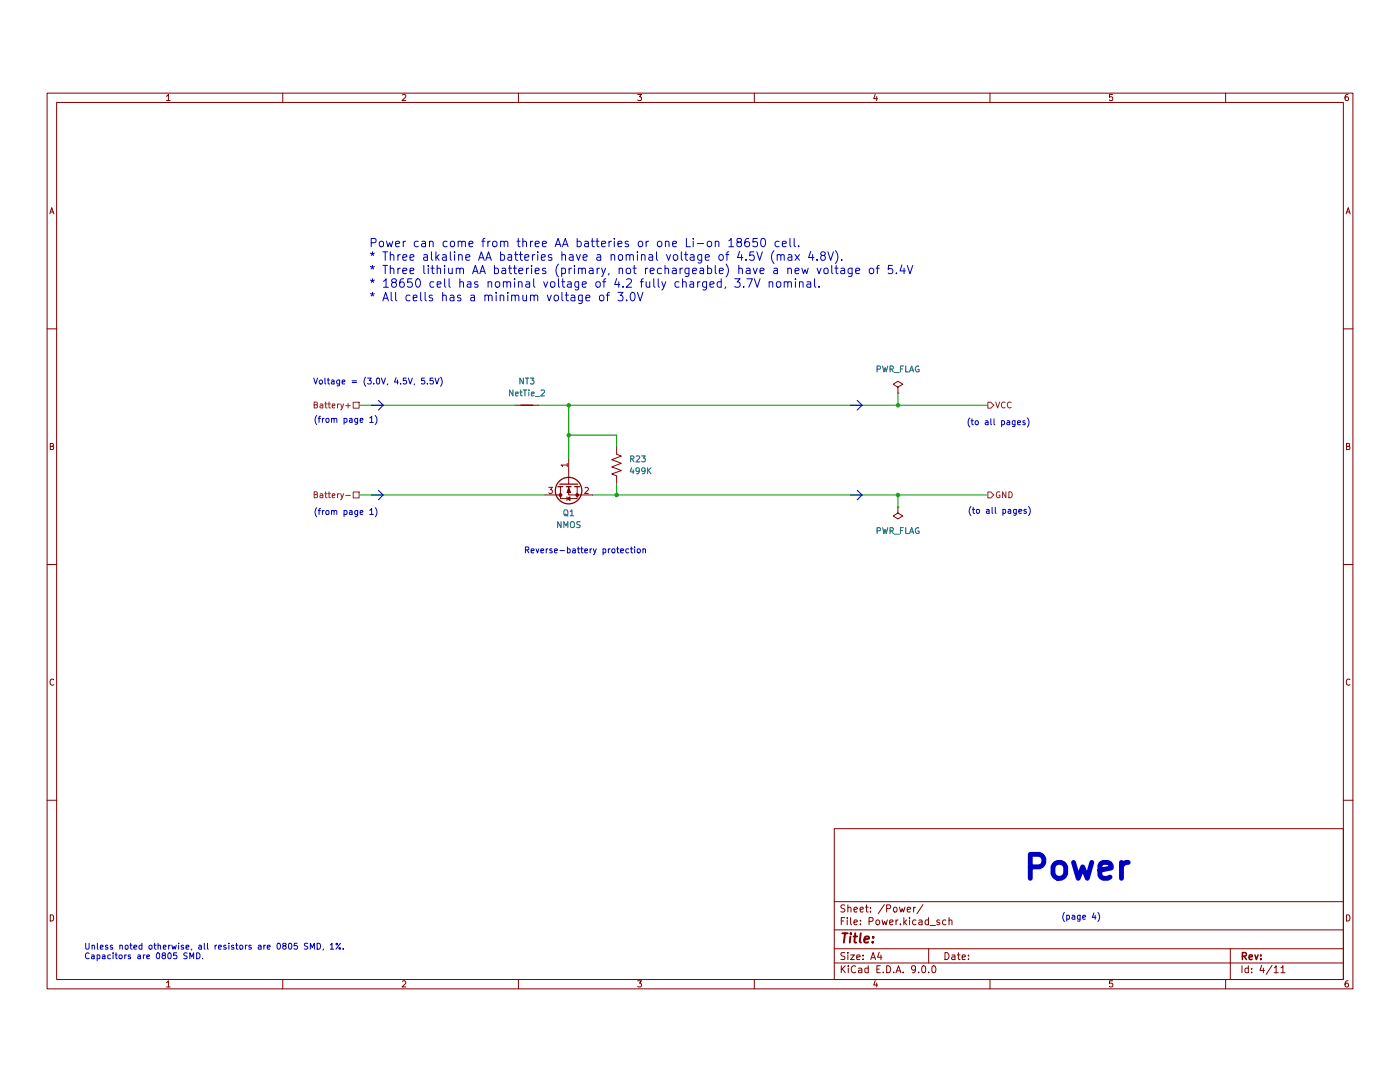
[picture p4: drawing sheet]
(kicad_sch
 (version 20250114)
 (generator "eeschema")
 (generator_version "9.0")
 (paper "A4")
 (lib_symbols
  (symbol "Device:NetTie_2"
   (pin_numbers (hide yes))
   (pin_names
    (offset 0) (hide yes)) (exclude_from_sim no) (in_bom no) (on_board yes)
   (property "Reference" "NT" (at 0 1.27 0) (effects (font (size 1.27 1.27))))
   (property "Value" "NetTie_2" (at 0 -1.27 0) (effects (font (size 1.27 1.27))))
   (property "Footprint" "" (at 0 0 0) (effects (font (size 1.27 1.27)) (hide yes)))
   (property "Datasheet" "~" (at 0 0 0) (effects (font (size 1.27 1.27)) (hide yes)))
   (property "Description" "Net tie, 2 pins" (at 0 0 0) (effects (font (size 1.27 1.27)) (hide yes)))
   (symbol "NetTie_2_0_1"
    (polyline (pts (xy -1.27 0) (xy 1.27 0)) (stroke (width 0.254) (type default)) (fill (type none))))
   (symbol "NetTie_2_1_1"
    (pin passive line (at -2.54 0 0) (length 2.54) (name "1" (effects (font (size 1.27 1.27)))) (number "1" (effects (font (size 1.27 1.27)))))
    (pin passive line (at 2.54 0 180) (length 2.54) (name "2" (effects (font (size 1.27 1.27)))) (number "2" (effects (font (size 1.27 1.27))))))
   (embedded_fonts no))
  (symbol "Device:R_US"
   (pin_numbers (hide yes))
   (pin_names
    (offset 0)) (exclude_from_sim no) (in_bom yes) (on_board yes)
   (property "Reference" "R" (at 2.54 0 90) (effects (font (size 1.27 1.27))))
   (property "Value" "R_US" (at -2.54 0 90) (effects (font (size 1.27 1.27))))
   (property "Footprint" "" (at 1.016 -0.254 90) (effects (font (size 1.27 1.27)) (hide yes)))
   (property "Datasheet" "~" (at 0 0 0) (effects (font (size 1.27 1.27)) (hide yes)))
   (property "Description" "Resistor, US symbol" (at 0 0 0) (effects (font (size 1.27 1.27)) (hide yes)))
   (symbol "R_US_0_1"
    (polyline (pts (xy 0 2.286) (xy 0 2.54)) (stroke (width 0) (type default)) (fill (type none)))
    (polyline (pts (xy 0 2.286) (xy 1.016 1.905) (xy 0 1.524) (xy -1.016 1.143) (xy 0 0.762)) (stroke (width 0) (type default)) (fill (type none)))
    (polyline (pts (xy 0 0.762) (xy 1.016 0.381) (xy 0 0) (xy -1.016 -0.381) (xy 0 -0.762)) (stroke (width 0) (type default)) (fill (type none)))
    (polyline (pts (xy 0 -0.762) (xy 1.016 -1.143) (xy 0 -1.524) (xy -1.016 -1.905) (xy 0 -2.286)) (stroke (width 0) (type default)) (fill (type none)))
    (polyline (pts (xy 0 -2.286) (xy 0 -2.54)) (stroke (width 0) (type default)) (fill (type none))))
   (symbol "R_US_1_1"
    (pin passive line (at 0 3.81 270) (length 1.27) (name "~" (effects (font (size 1.27 1.27)))) (number "1" (effects (font (size 1.27 1.27)))))
    (pin passive line (at 0 -3.81 90) (length 1.27) (name "~" (effects (font (size 1.27 1.27)))) (number "2" (effects (font (size 1.27 1.27))))))
   (embedded_fonts no))
  (symbol "Transistor_FET:Q_NMOS_GSD"
   (pin_names
    (offset 0) (hide yes)) (exclude_from_sim no) (in_bom yes) (on_board yes)
   (property "Reference" "Q" (at 5.08 1.905 0) (effects (font (size 1.27 1.27)) (justify left)))
   (property "Value" "Q_NMOS_GSD" (at 5.08 0 0) (effects (font (size 1.27 1.27)) (justify left)))
   (property "Footprint" "" (at 5.08 2.54 0) (effects (font (size 1.27 1.27)) (hide yes)))
   (property "Datasheet" "~" (at 0 0 0) (effects (font (size 1.27 1.27)) (hide yes)))
   (property "Description" "N-MOSFET transistor, gate/source/drain" (at 0 0 0) (effects (font (size 1.27 1.27)) (hide yes)))
   (symbol "Q_NMOS_GSD_0_1"
    (polyline (pts (xy 0.254 1.905) (xy 0.254 -1.905)) (stroke (width 0.254) (type default)) (fill (type none)))
    (polyline (pts (xy 0.254 0) (xy -2.54 0)) (stroke (width 0) (type default)) (fill (type none)))
    (polyline (pts (xy 0.762 2.286) (xy 0.762 1.27)) (stroke (width 0.254) (type default)) (fill (type none)))
    (polyline (pts (xy 0.762 0.508) (xy 0.762 -0.508)) (stroke (width 0.254) (type default)) (fill (type none)))
    (polyline (pts (xy 0.762 -1.27) (xy 0.762 -2.286)) (stroke (width 0.254) (type default)) (fill (type none)))
    (polyline (pts (xy 0.762 -1.778) (xy 3.302 -1.778) (xy 3.302 1.778) (xy 0.762 1.778)) (stroke (width 0) (type default)) (fill (type none)))
    (polyline (pts (xy 1.016 0) (xy 2.032 0.381) (xy 2.032 -0.381) (xy 1.016 0)) (stroke (width 0) (type default)) (fill (type outline)))
    (circle (center 1.651 0) (radius 2.794) (stroke (width 0.254) (type default)) (fill (type none)))
    (polyline (pts (xy 2.54 2.54) (xy 2.54 1.778)) (stroke (width 0) (type default)) (fill (type none)))
    (circle (center 2.54 1.778) (radius 0.254) (stroke (width 0) (type default)) (fill (type outline)))
    (circle (center 2.54 -1.778) (radius 0.254) (stroke (width 0) (type default)) (fill (type outline)))
    (polyline (pts (xy 2.54 -2.54) (xy 2.54 0) (xy 0.762 0)) (stroke (width 0) (type default)) (fill (type none)))
    (polyline (pts (xy 2.921 0.381) (xy 3.683 0.381)) (stroke (width 0) (type default)) (fill (type none)))
    (polyline (pts (xy 3.302 0.381) (xy 2.921 -0.254) (xy 3.683 -0.254) (xy 3.302 0.381)) (stroke (width 0) (type default)) (fill (type none))))
   (symbol "Q_NMOS_GSD_1_1"
    (pin input line (at -5.08 0 0) (length 2.54) (name "G" (effects (font (size 1.27 1.27)))) (number "1" (effects (font (size 1.27 1.27)))))
    (pin passive line (at 2.54 5.08 270) (length 2.54) (name "D" (effects (font (size 1.27 1.27)))) (number "3" (effects (font (size 1.27 1.27)))))
    (pin passive line (at 2.54 -5.08 90) (length 2.54) (name "S" (effects (font (size 1.27 1.27)))) (number "2" (effects (font (size 1.27 1.27))))))
   (embedded_fonts no))
  (symbol "power:PWR_FLAG"
   (power)
   (pin_numbers (hide yes))
   (pin_names
    (offset 0) (hide yes)) (exclude_from_sim no) (in_bom yes) (on_board yes)
   (property "Reference" "#FLG" (at 0 1.905 0) (effects (font (size 1.27 1.27)) (hide yes)))
   (property "Value" "PWR_FLAG" (at 0 3.81 0) (effects (font (size 1.27 1.27))))
   (property "Footprint" "" (at 0 0 0) (effects (font (size 1.27 1.27)) (hide yes)))
   (property "Datasheet" "~" (at 0 0 0) (effects (font (size 1.27 1.27)) (hide yes)))
   (property "Description" "Special symbol for telling ERC where power comes from" (at 0 0 0) (effects (font (size 1.27 1.27)) (hide yes)))
   (symbol "PWR_FLAG_0_0"
    (pin power_out line (at 0 0 90) (length 0) (name "~" (effects (font (size 1.27 1.27)))) (number "1" (effects (font (size 1.27 1.27))))))
   (symbol "PWR_FLAG_0_1"
    (polyline (pts (xy 0 0) (xy 0 1.27) (xy -1.016 1.905) (xy 0 2.54) (xy 1.016 1.905) (xy 0 1.27)) (stroke (width 0) (type default)) (fill (type none))))
   (embedded_fonts no)))
 (text "Power can come from three AA batteries or one Li-on 18650 cell.\n* Three alkaline AA batteries have a nominal voltage of 4.5V (max 4.8V).\n* Three lithium AA batteries (primary, not rechargeable) have a new voltage of 5.4V\n* 18650 cell has nominal voltage of 4.2 fully charged, 3.7V nominal.\n* All cells has a minimum voltage of 3.0V"
  (exclude_from_sim no)
  (at 78.232 47.752 0)
  (effects (font (size 1.778 1.778)) (justify left)))
 (text "(to all pages)"
  (exclude_from_sim no)
  (at 212.09 98.806 0)
  (effects (font (size 1.27 1.27))))
 (text "(from page 1)"
  (exclude_from_sim no)
  (at 73.406 79.502 0)
  (effects (font (size 1.27 1.27))))
 (text "(page 4)"
  (exclude_from_sim no)
  (at 229.362 184.912 0)
  (effects (font (size 1.27 1.27))))
 (text "Reverse-battery protection"
  (exclude_from_sim no)
  (at 124.206 107.188 0)
  (effects (font (size 1.27 1.27))))
 (text "Unless noted otherwise, all resistors are 0805 SMD, 1%.\nCapacitors are 0805 SMD."
  (exclude_from_sim no)
  (at 17.78 192.278 0)
  (effects (font (size 1.27 1.27)) (justify left)))
 (text "(to all pages)"
  (exclude_from_sim no)
  (at 211.836 80.01 0)
  (effects (font (size 1.27 1.27))))
 (text "(from page 1)"
  (exclude_from_sim no)
  (at 73.406 99.06 0)
  (effects (font (size 1.27 1.27))))
 (text "Voltage = (3.0V, 4.5V, 5.5V)"
  (exclude_from_sim no)
  (at 80.264 71.374 0)
  (effects (font (size 1.27 1.27))))
 (text "Power"
  (exclude_from_sim no)
  (at 228.6 174.498 0)
  (effects (font (size 5.08 5.08) (thickness 1.016)
    (bold yes))))
 (junction
  (at 120.65 82.55)
  (diameter 0)
  (color 0 0 0 0))
 (junction
  (at 120.65 76.2)
  (diameter 0)
  (color 0 0 0 0))
 (junction
  (at 130.81 95.25)
  (diameter 0)
  (color 0 0 0 0))
 (junction
  (at 190.5 95.25)
  (diameter 0)
  (color 0 0 0 0))
 (junction
  (at 190.5 76.2)
  (diameter 0)
  (color 0 0 0 0))
 (wire
  (pts (xy 76.2 95.25) (xy 115.57 95.25))
  (stroke (width 0) (type default)))
 (polyline
  (pts (xy 181.864 96.266) (xy 182.88 95.25))
  (stroke (width 0) (type default)))
 (wire
  (pts (xy 130.81 85.09) (xy 130.81 82.55))
  (stroke (width 0) (type default)))
 (wire
  (pts (xy 190.5 76.2) (xy 209.55 76.2))
  (stroke (width 0) (type default)))
 (wire
  (pts (xy 120.65 82.55) (xy 130.81 82.55))
  (stroke (width 0) (type default)))
 (wire
  (pts (xy 190.5 95.25) (xy 190.5 97.79))
  (stroke (width 0) (type default)))
 (polyline
  (pts (xy 80.264 96.266) (xy 81.28 95.25))
  (stroke (width 0) (type default)))
 (wire
  (pts (xy 190.5 95.25) (xy 209.55 95.25))
  (stroke (width 0) (type default)))
 (wire
  (pts (xy 130.81 95.25) (xy 190.5 95.25))
  (stroke (width 0) (type default)))
 (polyline
  (pts (xy 78.74 76.2) (xy 81.28 76.2))
  (stroke (width 0) (type default)))
 (polyline
  (pts (xy 180.34 95.25) (xy 182.88 95.25))
  (stroke (width 0) (type default)))
 (polyline
  (pts (xy 80.264 75.184) (xy 81.28 76.2))
  (stroke (width 0) (type default)))
 (polyline
  (pts (xy 181.864 77.216) (xy 182.88 76.2))
  (stroke (width 0) (type default)))
 (wire
  (pts (xy 114.3 76.2) (xy 120.65 76.2))
  (stroke (width 0) (type default)))
 (polyline
  (pts (xy 181.864 94.234) (xy 182.88 95.25))
  (stroke (width 0) (type default)))
 (polyline
  (pts (xy 181.864 75.184) (xy 182.88 76.2))
  (stroke (width 0) (type default)))
 (wire
  (pts (xy 130.81 92.71) (xy 130.81 95.25))
  (stroke (width 0) (type default)))
 (polyline
  (pts (xy 80.264 94.234) (xy 81.28 95.25))
  (stroke (width 0) (type default)))
 (polyline
  (pts (xy 180.34 76.2) (xy 182.88 76.2))
  (stroke (width 0) (type default)))
 (wire
  (pts (xy 120.65 82.55) (xy 120.65 87.63))
  (stroke (width 0) (type default)))
 (wire
  (pts (xy 125.73 95.25) (xy 130.81 95.25))
  (stroke (width 0) (type default)))
 (wire
  (pts (xy 120.65 76.2) (xy 190.5 76.2))
  (stroke (width 0) (type default)))
 (wire
  (pts (xy 190.5 73.66) (xy 190.5 76.2))
  (stroke (width 0) (type default)))
 (polyline
  (pts (xy 78.74 95.25) (xy 81.28 95.25))
  (stroke (width 0) (type default)))
 (polyline
  (pts (xy 80.264 77.216) (xy 81.28 76.2))
  (stroke (width 0) (type default)))
 (wire
  (pts (xy 120.65 76.2) (xy 120.65 82.55))
  (stroke (width 0) (type default)))
 (wire
  (pts (xy 76.2 76.2) (xy 109.22 76.2))
  (stroke (width 0) (type default)))
 (hierarchical_label "Battery+"
  (shape passive)
  (at 76.2 76.2 180)
  (effects (font (size 1.27 1.27)) (justify right)))
 (hierarchical_label "Battery-"
  (shape passive)
  (at 76.2 95.25 180)
  (effects (font (size 1.27 1.27)) (justify right)))
 (hierarchical_label "GND"
  (shape output)
  (at 209.55 95.25 0)
  (effects (font (size 1.27 1.27)) (justify left)))
 (hierarchical_label "VCC"
  (shape output)
  (at 209.55 76.2 0)
  (effects (font (size 1.27 1.27)) (justify left)))
 (symbol
  (lib_id "Device:R_US")
  (at 130.81 88.9 180)
  (unit 1)
  (exclude_from_sim no)
  (in_bom yes)
  (on_board yes)
  (dnp no)
  (fields_autoplaced yes)
  (property "Reference" "R23" (at 133.35 87.6299 0) (effects (font (size 1.27 1.27)) (justify right)))
  (property "Value" "499K" (at 133.35 90.1699 0) (effects (font (size 1.27 1.27)) (justify right)))
  (property "Footprint" "Resistor_SMD:R_0805_2012Metric_Pad1.20x1.40mm_HandSolder" (at 129.794 88.646 90) (effects (font (size 1.27 1.27)) (hide yes)))
  (property "Datasheet" "~" (at 130.81 88.9 0) (effects (font (size 1.27 1.27)) (hide yes)))
  (property "Description" "" (at 130.81 88.9 0) (effects (font (size 1.27 1.27)) (hide yes)))
  (property "Sim.Type" "" (at 130.81 88.9 0) (effects (font (size 1.27 1.27))))
  (pin "1")
  (pin "2"))
 (symbol
  (lib_id "Device:NetTie_2")
  (at 111.76 76.2 0)
  (unit 1)
  (exclude_from_sim no)
  (in_bom no)
  (on_board yes)
  (dnp no)
  (fields_autoplaced yes)
  (property "Reference" "NT3" (at 111.76 71.12 0) (effects (font (size 1.27 1.27))))
  (property "Value" "NetTie_2" (at 111.76 73.66 0) (effects (font (size 1.27 1.27))))
  (property "Footprint" "NetTie:NetTie-2_SMD_Pad0.5mm" (at 111.76 76.2 0) (effects (font (size 1.27 1.27)) (hide yes)))
  (property "Datasheet" "~" (at 111.76 76.2 0) (effects (font (size 1.27 1.27)) (hide yes)))
  (property "Description" "Net tie, 2 pins" (at 111.76 76.2 0) (effects (font (size 1.27 1.27)) (hide yes)))
  (property "Sim.Type" "" (at 111.76 76.2 0) (effects (font (size 1.27 1.27))))
  (pin "1")
  (pin "2"))
 (symbol
  (lib_id "power:PWR_FLAG")
  (at 190.5 73.66 0)
  (unit 1)
  (exclude_from_sim no)
  (in_bom yes)
  (on_board yes)
  (dnp no)
  (fields_autoplaced yes)
  (property "Reference" "#FLG01" (at 190.5 71.755 0) (effects (font (size 1.27 1.27)) (hide yes)))
  (property "Value" "PWR_FLAG" (at 190.5 68.58 0) (effects (font (size 1.27 1.27))))
  (property "Footprint" "" (at 190.5 73.66 0) (effects (font (size 1.27 1.27)) (hide yes)))
  (property "Datasheet" "~" (at 190.5 73.66 0) (effects (font (size 1.27 1.27)) (hide yes)))
  (property "Description" "Special symbol for telling ERC where power comes from" (at 190.5 73.66 0) (effects (font (size 1.27 1.27)) (hide yes)))
  (pin "1"))
 (symbol
  (lib_id "power:PWR_FLAG")
  (at 190.5 97.79 180)
  (unit 1)
  (exclude_from_sim no)
  (in_bom yes)
  (on_board yes)
  (dnp no)
  (fields_autoplaced yes)
  (property "Reference" "#FLG02" (at 190.5 99.695 0) (effects (font (size 1.27 1.27)) (hide yes)))
  (property "Value" "PWR_FLAG" (at 190.5 102.87 0) (effects (font (size 1.27 1.27))))
  (property "Footprint" "" (at 190.5 97.79 0) (effects (font (size 1.27 1.27)) (hide yes)))
  (property "Datasheet" "~" (at 190.5 97.79 0) (effects (font (size 1.27 1.27)) (hide yes)))
  (property "Description" "Special symbol for telling ERC where power comes from" (at 190.5 97.79 0) (effects (font (size 1.27 1.27)) (hide yes)))
  (pin "1"))
 (symbol
  (lib_id "Transistor_FET:Q_NMOS_GSD")
  (at 120.65 92.71 90)
  (mirror x)
  (unit 1)
  (exclude_from_sim no)
  (in_bom yes)
  (on_board yes)
  (dnp no)
  (fields_autoplaced yes)
  (property "Reference" "Q1" (at 120.65 99.06 90) (effects (font (size 1.27 1.27))))
  (property "Value" "NMOS" (at 120.65 101.6 90) (effects (font (size 1.27 1.27))))
  (property "Footprint" "Package_TO_SOT_SMD:SOT-23_Handsoldering" (at 118.11 97.79 0) (effects (font (size 1.27 1.27)) (hide yes)))
  (property "Datasheet" "~" (at 120.65 92.71 0) (effects (font (size 1.27 1.27)) (hide yes)))
  (property "Description" "N-MOSFET transistor, gate/source/drain" (at 120.65 92.71 0) (effects (font (size 1.27 1.27)) (hide yes)))
  (property "Sim.Type" "" (at 120.65 92.71 0) (effects (font (size 1.27 1.27))))
  (pin "3")
  (pin "2")
  (pin "1")))
